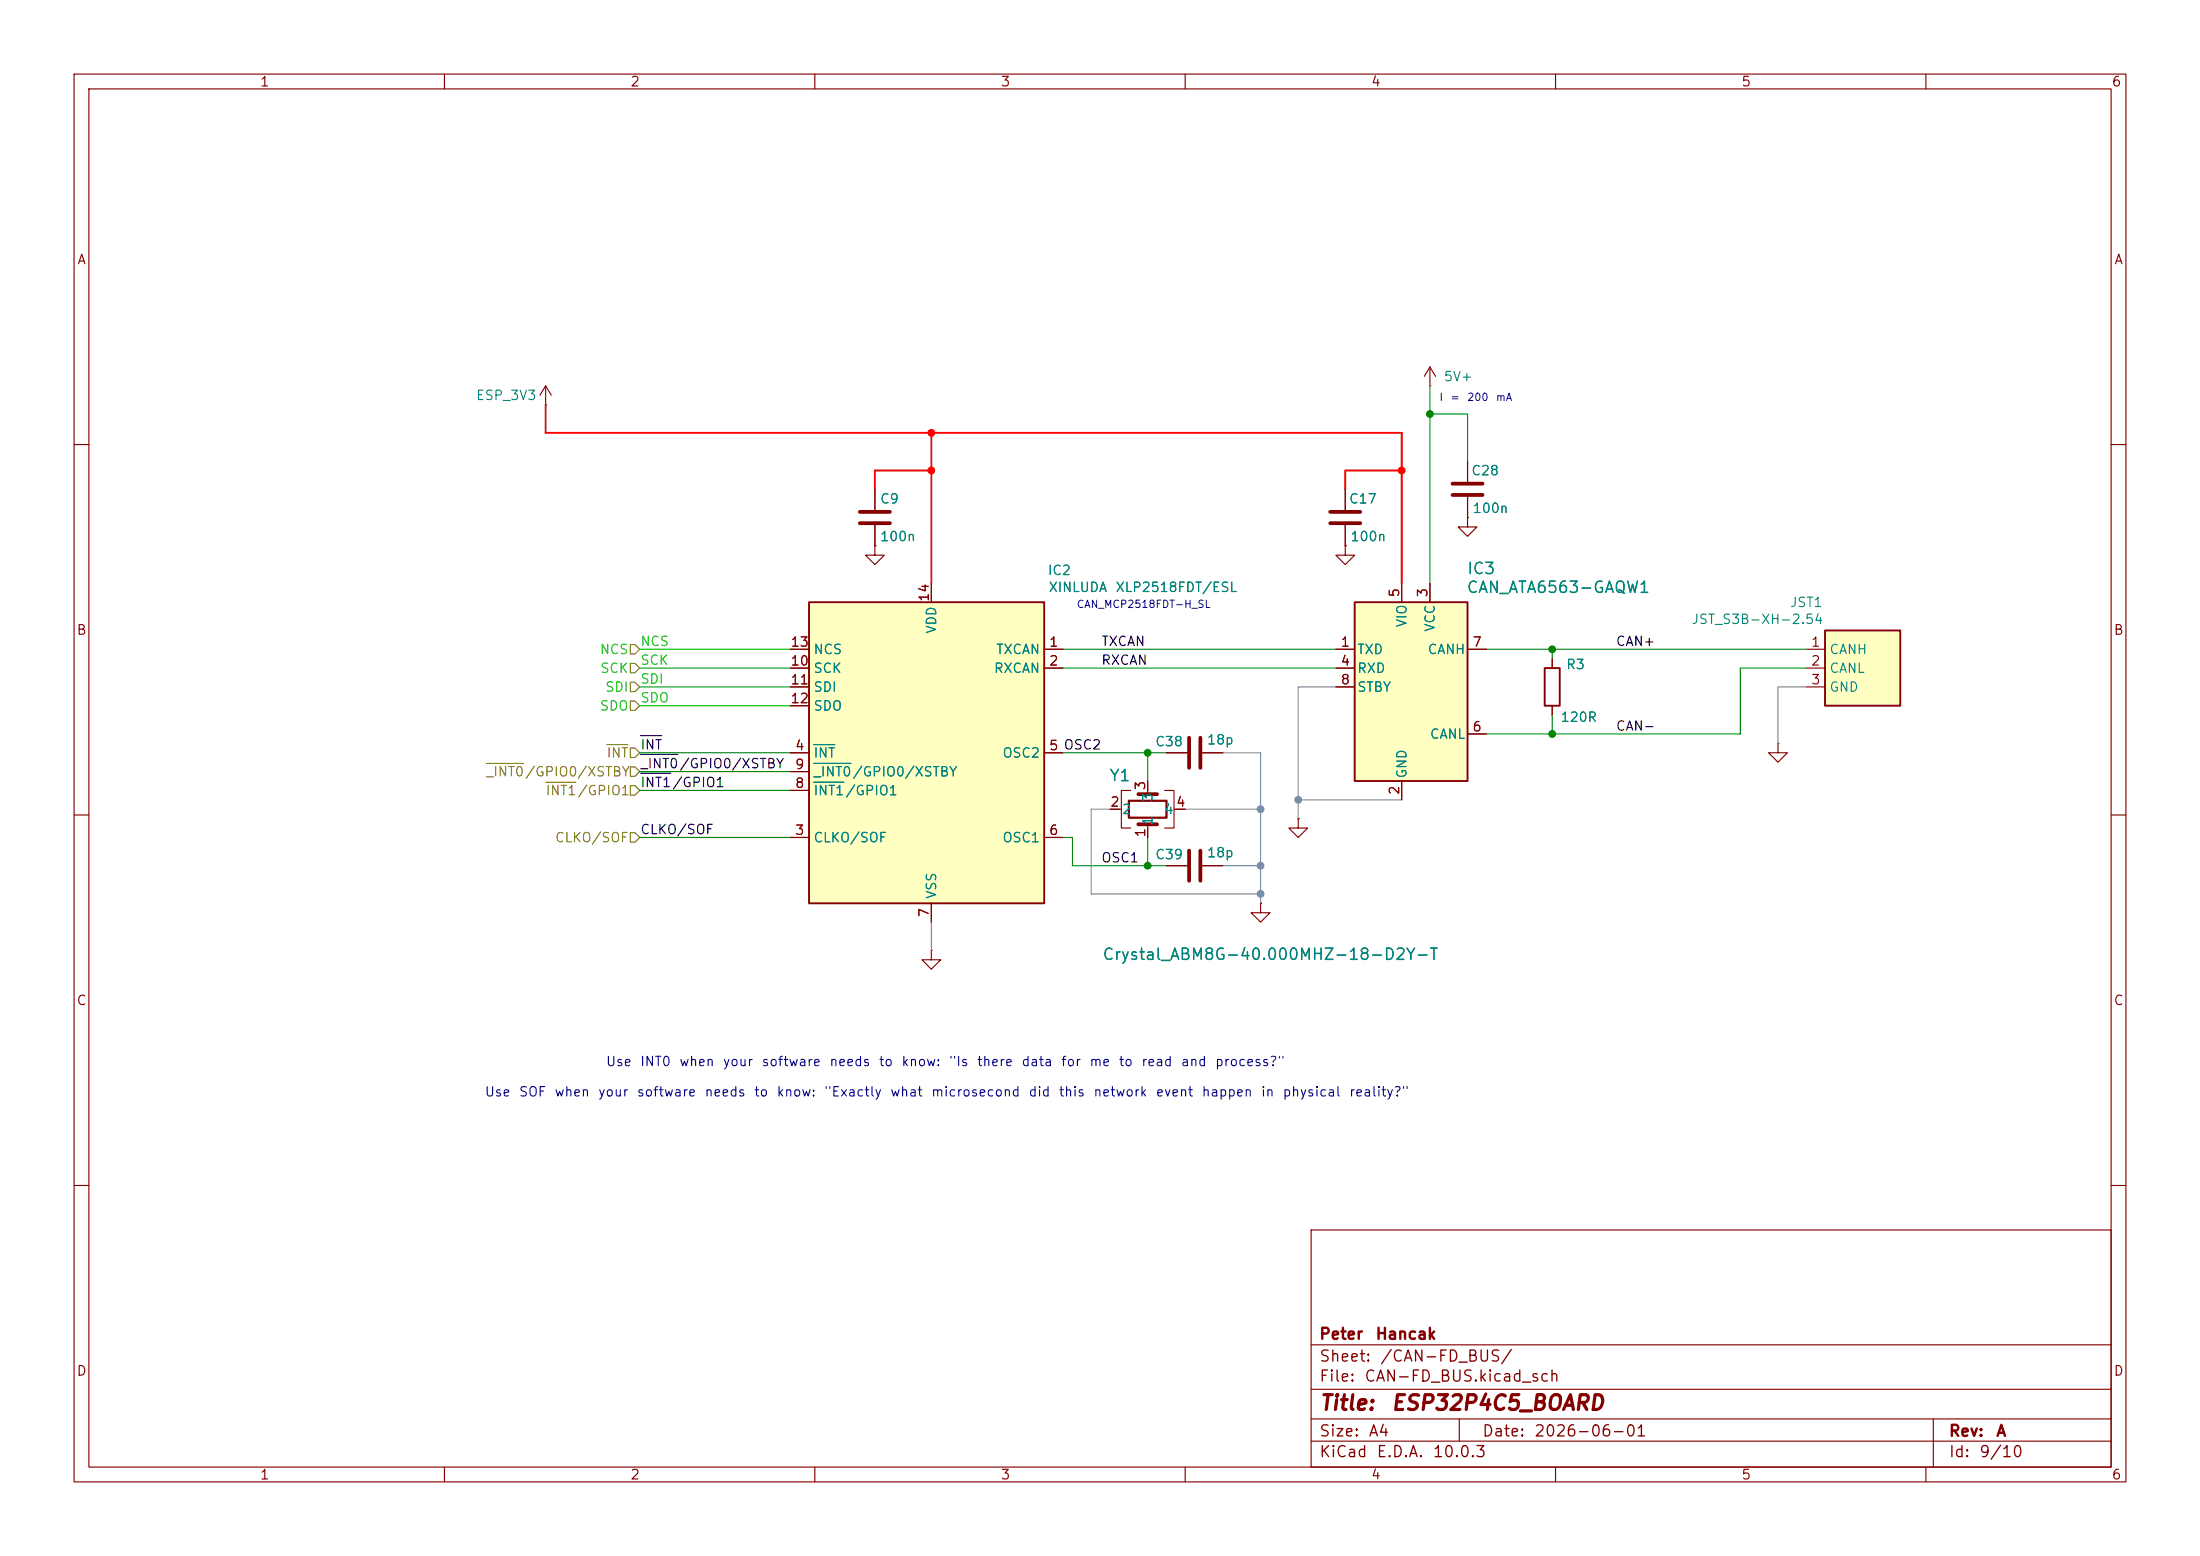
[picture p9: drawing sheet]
(kicad_sch
 (version 20260306)
 (generator "eeschema")
 (generator_version "10.0")
 (paper "A4")
 (title_block
  (title "ESP32P4C5_BOARD")
  (date "2026-06-01")
  (rev "A")
  (company "Peter Hancak"))
 (lib_symbols
  (symbol "Device:C"
   (pin_numbers (hide yes))
   (pin_names
    (offset 0.254)) (exclude_from_sim no) (in_bom yes) (on_board yes)
   (in_pos_files yes)
   (duplicate_pin_numbers_are_jumpers no)
   (property "Reference" "C" (at 0.635 2.54 0) (show_name no) (do_not_autoplace no) (effects (font (size 1.27 1.27)) (justify left)))
   (property "Value" "C" (at 0.635 -2.54 0) (show_name no) (do_not_autoplace no) (effects (font (size 1.27 1.27)) (justify left)))
   (property "Footprint" "" (at 0.9652 -3.81 0) (show_name no) (do_not_autoplace no) (hide yes) (effects (font (size 1.27 1.27))))
   (property "Datasheet" "" (at 0 0 0) (show_name no) (do_not_autoplace no) (hide yes) (effects (font (size 1.27 1.27))))
   (property "Description" "Unpolarized capacitor" (at 0 0 0) (show_name no) (do_not_autoplace no) (hide yes) (effects (font (size 1.27 1.27))))
   (symbol "C_0_1"
    (polyline (pts (xy -2.032 0.762) (xy 2.032 0.762)) (stroke (width 0.508) (type default)) (fill (type none)))
    (polyline (pts (xy -2.032 -0.762) (xy 2.032 -0.762)) (stroke (width 0.508) (type default)) (fill (type none))))
   (symbol "C_1_1"
    (pin passive line (at 0 3.81 270) (length 2.794) (name "" (effects (font (size 1.27 1.27)))) (number "1" (effects (font (size 1.27 1.27)))))
    (pin passive line (at 0 -3.81 90) (length 2.794) (name "" (effects (font (size 1.27 1.27)))) (number "2" (effects (font (size 1.27 1.27))))))
   (embedded_fonts no))
  (symbol "Device:R"
   (pin_numbers (hide yes))
   (pin_names
    (offset 0)) (exclude_from_sim no) (in_bom yes) (on_board yes)
   (in_pos_files yes)
   (duplicate_pin_numbers_are_jumpers no)
   (property "Reference" "R" (at 2.032 0 90) (show_name no) (do_not_autoplace no) (effects (font (size 1.27 1.27))))
   (property "Value" "R" (at 0 0 90) (show_name no) (do_not_autoplace no) (effects (font (size 1.27 1.27))))
   (property "Footprint" "" (at -1.778 0 90) (show_name no) (do_not_autoplace no) (hide yes) (effects (font (size 1.27 1.27))))
   (property "Datasheet" "" (at 0 0 0) (show_name no) (do_not_autoplace no) (hide yes) (effects (font (size 1.27 1.27))))
   (property "Description" "Resistor" (at 0 0 0) (show_name no) (do_not_autoplace no) (hide yes) (effects (font (size 1.27 1.27))))
   (symbol "R_0_1"
    (rectangle (start -1.016 -2.54) (end 1.016 2.54) (stroke (width 0.254) (type default)) (fill (type none))))
   (symbol "R_1_1"
    (pin passive line (at 0 3.81 270) (length 1.27) (name "" (effects (font (size 1.27 1.27)))) (number "1" (effects (font (size 1.27 1.27)))))
    (pin passive line (at 0 -3.81 90) (length 1.27) (name "" (effects (font (size 1.27 1.27)))) (number "2" (effects (font (size 1.27 1.27))))))
   (embedded_fonts no))
  (symbol "Personal_Projects:CAN_ATA6563-GAQW1"
   (pin_names
    (offset 0.254)) (exclude_from_sim no) (in_bom yes) (on_board yes)
   (in_pos_files yes)
   (duplicate_pin_numbers_are_jumpers no)
   (property "Reference" "IC" (at 19.304 10.16 0) (show_name no) (do_not_autoplace no) (effects (font (size 1.524 1.524))))
   (property "Value" "CAN_ATA6563-GAQW1" (at 30.48 7.62 0) (show_name no) (do_not_autoplace no) (effects (font (size 1.524 1.524))))
   (property "Footprint" "Personal_Project:CAN_ATA6563_GAQW1" (at 0 -24.13 0) (show_name no) (do_not_autoplace no) (hide yes) (effects (font (size 1.27 1.27)
    (italic yes))))
   (property "Datasheet" "ATA6563-GAQW1" (at 0 -22.86 0) (show_name no) (do_not_autoplace no) (hide yes) (effects (font (size 1.27 1.27)
    (italic yes))))
   (property "Description" "" (at 0 -22.86 0) (show_name no) (do_not_autoplace no) (hide yes) (effects (font (size 1.27 1.27))))
   (symbol "CAN_ATA6563-GAQW1_0_1"
    (pin input line (at 0 0 0) (length 2.54) (name "TXD" (effects (font (size 1.27 1.27)))) (number "1" (effects (font (size 1.27 1.27)))))
    (pin power_out line (at 8.89 -20.32 90) (length 2.54) (name "GND" (effects (font (size 1.27 1.27)))) (number "2" (effects (font (size 1.27 1.27)))))
    (pin power_in line (at 12.7 8.89 270) (length 2.54) (name "VCC" (effects (font (size 1.27 1.27)))) (number "3" (effects (font (size 1.27 1.27)))))
    (pin output line (at 0 -2.54 0) (length 2.54) (name "RXD" (effects (font (size 1.27 1.27)))) (number "4" (effects (font (size 1.27 1.27)))))
    (pin power_in line (at 8.89 8.89 270) (length 2.54) (name "VIO" (effects (font (size 1.27 1.27)))) (number "5" (effects (font (size 1.27 1.27)))))
    (pin bidirectional line (at 20.32 -11.43 180) (length 2.54) (name "CANL" (effects (font (size 1.27 1.27)))) (number "6" (effects (font (size 1.27 1.27)))))
    (pin bidirectional line (at 20.32 0 180) (length 2.54) (name "CANH" (effects (font (size 1.27 1.27)))) (number "7" (effects (font (size 1.27 1.27)))))
    (pin input line (at 0 -5.08 0) (length 2.54) (name "STBY" (effects (font (size 1.27 1.27)))) (number "8" (effects (font (size 1.27 1.27))))))
   (symbol "CAN_ATA6563-GAQW1_1_1"
    (rectangle (start 2.54 6.35) (end 17.78 -17.78) (stroke (width 0.254) (type default)) (fill (type background))))
   (embedded_fonts no))
  (symbol "Personal_Projects:CAN_MCP2518FDT-H_SL" (exclude_from_sim no) (in_bom yes) (on_board yes)
   (in_pos_files yes)
   (duplicate_pin_numbers_are_jumpers no)
   (property "Reference" "IC" (at 34.798 10.922 0) (show_name no) (do_not_autoplace no) (effects (font (size 1.27 1.27)) (justify left top)))
   (property "Value" "CAN_MCP2518FDT-H_SL" (at 34.798 8.636 0) (show_name no) (do_not_autoplace no) (effects (font (size 1.27 1.27)) (justify left top)))
   (property "Footprint" "Personal_Project:CAN_MCP2518FDT-H_SL" (at 46.99 -94.92 0) (show_name no) (do_not_autoplace no) (effects (font (size 1.27 1.27)) (justify left top)))
   (property "Datasheet" "https://datasheet.datasheetarchive.com/originals/distributors/Datasheets_SAMA/744760637e861ab0ee43f380fa65a694.pdf" (at 46.99 -194.92 0) (show_name no) (do_not_autoplace no) (hide yes) (effects (font (size 1.27 1.27)) (justify left top)))
   (property "Description" "CAN Interface IC Stand-alone Low Power CAN FD Controller w/SPI Interface Grade0" (at 0 -49.784 0) (show_name no) (do_not_autoplace no) (hide yes) (effects (font (size 1.27 1.27))))
   (property "Height" "1.75" (at 46.99 -394.92 0) (show_name no) (do_not_autoplace no) (hide yes) (effects (font (size 1.27 1.27)) (justify left top)))
   (property "Mouser Part Number" "579-MCP2518FDT-H/SL" (at 46.99 -494.92 0) (show_name no) (do_not_autoplace no) (hide yes) (effects (font (size 1.27 1.27)) (justify left top)))
   (property "Mouser Price/Stock" "https://www.mouser.co.uk/ProductDetail/Microchip-Technology/MCP2518FDT-H-SL?qs=T3oQrply3y91PFfynJbKYg%3D%3D" (at 46.99 -594.92 0) (show_name no) (do_not_autoplace no) (hide yes) (effects (font (size 1.27 1.27)) (justify left top)))
   (property "Manufacturer_Name" "Microchip" (at 46.99 -694.92 0) (show_name no) (do_not_autoplace no) (hide yes) (effects (font (size 1.27 1.27)) (justify left top)))
   (property "Manufacturer_Part_Number" "MCP2518FDT-H/SL" (at 46.99 -794.92 0) (show_name no) (do_not_autoplace no) (hide yes) (effects (font (size 1.27 1.27)) (justify left top)))
   (symbol "CAN_MCP2518FDT-H_SL_1_1"
    (rectangle (start 2.54 6.35) (end 34.29 -34.29) (stroke (width 0.254) (type default)) (fill (type background)))
    (pin passive line (at 36.83 0 180) (length 2.54) (name "TXCAN" (effects (font (size 1.27 1.27)))) (number "1" (effects (font (size 1.27 1.27)))))
    (pin passive line (at 36.83 -2.54 180) (length 2.54) (name "RXCAN" (effects (font (size 1.27 1.27)))) (number "2" (effects (font (size 1.27 1.27)))))
    (pin passive line (at 0 -25.4 0) (length 2.54) (name "CLKO/SOF" (effects (font (size 1.27 1.27)))) (number "3" (effects (font (size 1.27 1.27)))))
    (pin passive line (at 0 -13.97 0) (length 2.54) (name "~{INT}" (effects (font (size 1.27 1.27)))) (number "4" (effects (font (size 1.27 1.27)))))
    (pin passive line (at 36.83 -13.97 180) (length 2.54) (name "OSC2" (effects (font (size 1.27 1.27)))) (number "5" (effects (font (size 1.27 1.27)))))
    (pin passive line (at 36.83 -25.4 180) (length 2.54) (name "OSC1" (effects (font (size 1.27 1.27)))) (number "6" (effects (font (size 1.27 1.27)))))
    (pin passive line (at 19.05 -36.83 90) (length 2.54) (name "VSS" (effects (font (size 1.27 1.27)))) (number "7" (effects (font (size 1.27 1.27)))))
    (pin passive line (at 0 -19.05 0) (length 2.54) (name "~{INT1}/GPIO1" (effects (font (size 1.27 1.27)))) (number "8" (effects (font (size 1.27 1.27)))))
    (pin passive line (at 0 -16.51 0) (length 2.54) (name "~{_INT0}/GPIO0/XSTBY" (effects (font (size 1.27 1.27)))) (number "9" (effects (font (size 1.27 1.27)))))
    (pin passive line (at 0 -2.54 0) (length 2.54) (name "SCK" (effects (font (size 1.27 1.27)))) (number "10" (effects (font (size 1.27 1.27)))))
    (pin passive line (at 0 -5.08 0) (length 2.54) (name "SDI" (effects (font (size 1.27 1.27)))) (number "11" (effects (font (size 1.27 1.27)))))
    (pin passive line (at 0 -7.62 0) (length 2.54) (name "SDO" (effects (font (size 1.27 1.27)))) (number "12" (effects (font (size 1.27 1.27)))))
    (pin passive line (at 0 0 0) (length 2.54) (name "NCS" (effects (font (size 1.27 1.27)))) (number "13" (effects (font (size 1.27 1.27)))))
    (pin passive line (at 19.05 8.89 270) (length 2.54) (name "VDD" (effects (font (size 1.27 1.27)))) (number "14" (effects (font (size 1.27 1.27))))))
   (embedded_fonts no))
  (symbol "Personal_Projects:Crystal_ABM10W-40.0000MHZ-8-B1U-T3"
   (pin_names
    (offset 0.254)) (exclude_from_sim no) (in_bom yes) (on_board yes)
   (in_pos_files yes)
   (duplicate_pin_numbers_are_jumpers no)
   (property "Reference" "Y" (at 7.62 10.16 0) (show_name no) (do_not_autoplace no) (effects (font (size 1.524 1.524))))
   (property "Value" "Crystal_ABM10W-40.0000MHZ-8-B1U-T3" (at 7.62 -15.24 0) (show_name no) (do_not_autoplace no) (effects (font (size 1.524 1.524))))
   (property "Footprint" "Personal_Project:CRYSTAL4_ABM10W-40.0000MHZ-8-B1U-T3_ABR" (at 0 0 0) (show_name no) (do_not_autoplace no) (hide yes) (effects (font (size 1.27 1.27)
    (italic yes))))
   (property "Datasheet" "ABM10W-40.0000MHZ-8-B1U-T3" (at 0 0 0) (show_name no) (do_not_autoplace no) (hide yes) (effects (font (size 1.27 1.27)
    (italic yes))))
   (property "Description" "" (at 0 0 0) (show_name no) (do_not_autoplace no) (hide yes) (effects (font (size 1.27 1.27))))
   (symbol "Crystal_ABM10W-40.0000MHZ-8-B1U-T3_0_1"
    (polyline (pts (xy 0 2.286) (xy 0 3.556) (xy 5.08 3.556) (xy 5.08 2.286)) (stroke (width 0) (type default)) (fill (type none)))
    (polyline (pts (xy 0 0) (xy 0.508 0)) (stroke (width 0) (type default)) (fill (type none)))
    (polyline (pts (xy 0 -2.286) (xy 0 -3.556) (xy 5.08 -3.556) (xy 5.08 -2.286)) (stroke (width 0) (type default)) (fill (type none)))
    (polyline (pts (xy 0.508 -1.27) (xy 0.508 1.27)) (stroke (width 0.508) (type default)) (fill (type none)))
    (rectangle (start 1.397 2.54) (end 3.683 -2.54) (stroke (width 0.3048) (type default)) (fill (type none)))
    (polyline (pts (xy 2.54 3.556) (xy 2.54 3.81)) (stroke (width 0) (type default)) (fill (type none)))
    (polyline (pts (xy 2.54 -3.81) (xy 2.54 -3.556)) (stroke (width 0) (type default)) (fill (type none)))
    (polyline (pts (xy 4.572 0) (xy 5.08 0)) (stroke (width 0) (type default)) (fill (type none)))
    (polyline (pts (xy 4.572 -1.27) (xy 4.572 1.27)) (stroke (width 0.508) (type default)) (fill (type none))))
   (symbol "Crystal_ABM10W-40.0000MHZ-8-B1U-T3_1_1"
    (pin passive line (at -1.27 0 0) (length 1.27) (name "1" (effects (font (size 1.27 1.27)))) (number "1" (effects (font (size 1.27 1.27)))))
    (pin passive line (at 2.54 5.08 270) (length 1.27) (name "2" (effects (font (size 1.27 1.27)))) (number "2" (effects (font (size 1.27 1.27)))))
    (pin passive line (at 6.35 0 180) (length 1.27) (name "3" (effects (font (size 1.27 1.27)))) (number "3" (effects (font (size 1.27 1.27)))))
    (pin passive line (at 2.54 -5.08 90) (length 1.27) (name "4" (effects (font (size 1.27 1.27)))) (number "4" (effects (font (size 1.27 1.27))))))
   (embedded_fonts no))
  (symbol "Personal_Projects:JST_S3B-XH-A-1_LF_SN" (exclude_from_sim no) (in_bom yes) (on_board yes)
   (in_pos_files yes)
   (duplicate_pin_numbers_are_jumpers no)
   (property "Reference" "JST1" (at 0 6.35 0) (show_name no) (do_not_autoplace no) (effects (font (size 1.27 1.27))))
   (property "Value" "JST_S3B-XH-2.54" (at -6.604 4.064 0) (show_name no) (do_not_autoplace no) (effects (font (size 1.27 1.27))))
   (property "Footprint" "Personal_Project:JST_S3B-XH-SHDRRA3W64P0X250_1X3_990X1150X610P" (at 16.51 -94.92 0) (show_name no) (do_not_autoplace no) (hide yes) (effects (font (size 1.27 1.27)) (justify left top)))
   (property "Datasheet" "http://www.jst-mfg.com/product/pdf/eng/eXH.pdf?5de523f84a15d" (at 16.51 -194.92 0) (show_name no) (do_not_autoplace no) (hide yes) (effects (font (size 1.27 1.27)) (justify left top)))
   (property "Description" "Wire To Board / Wire To Wire Connector Through Hole,P=2.5mm RoHS" (at 0 -16.51 0) (show_name no) (do_not_autoplace no) (hide yes) (effects (font (size 1.27 1.27))))
   (property "Height" "6.1" (at 16.51 -394.92 0) (show_name no) (do_not_autoplace no) (hide yes) (effects (font (size 1.27 1.27)) (justify left top)))
   (property "Mouser Part Number" "306-S3BXHA1LFSN" (at 16.51 -494.92 0) (show_name no) (do_not_autoplace no) (hide yes) (effects (font (size 1.27 1.27)) (justify left top)))
   (property "Mouser Price/Stock" "https://www.mouser.co.uk/ProductDetail/JST-Commercial/S3B-XH-A-1LFSN?qs=QpmGXVUTftECC8e9QmmPaQ%3D%3D" (at 16.51 -594.92 0) (show_name no) (do_not_autoplace no) (hide yes) (effects (font (size 1.27 1.27)) (justify left top)))
   (property "Manufacturer_Name" "JST (JAPAN SOLDERLESS TERMINALS)" (at 16.51 -694.92 0) (show_name no) (do_not_autoplace no) (hide yes) (effects (font (size 1.27 1.27)) (justify left top)))
   (property "Manufacturer_Part_Number" "S3B-XH-A-1(LF)(SN)" (at 16.51 -794.92 0) (show_name no) (do_not_autoplace no) (hide yes) (effects (font (size 1.27 1.27)) (justify left top)))
   (symbol "JST_S3B-XH-A-1_LF_SN_1_1"
    (rectangle (start 2.54 2.54) (end 12.7 -7.62) (stroke (width 0.254) (type default)) (fill (type background)))
    (pin passive line (at 0 0 0) (length 2.54) (name "CANH" (effects (font (size 1.27 1.27)))) (number "1" (effects (font (size 1.27 1.27)))))
    (pin passive line (at 0 -2.54 0) (length 2.54) (name "CANL" (effects (font (size 1.27 1.27)))) (number "2" (effects (font (size 1.27 1.27)))))
    (pin passive line (at 0 -5.08 0) (length 2.54) (name "GND" (effects (font (size 1.27 1.27)))) (number "3" (effects (font (size 1.27 1.27))))))
   (embedded_fonts no))
  (symbol "power:+3.3V"
   (power global)
   (pin_numbers (hide yes))
   (pin_names
    (offset 0) (hide yes)) (exclude_from_sim no) (in_bom yes) (on_board yes)
   (in_pos_files yes)
   (duplicate_pin_numbers_are_jumpers no)
   (property "Reference" "#PWR" (at 0 -3.81 0) (show_name no) (do_not_autoplace no) (hide yes) (effects (font (size 1.27 1.27))))
   (property "Value" "+3.3V" (at 0 3.556 0) (show_name no) (do_not_autoplace no) (effects (font (size 1.27 1.27))))
   (property "Footprint" "" (at 0 0 0) (show_name no) (do_not_autoplace no) (hide yes) (effects (font (size 1.27 1.27))))
   (property "Datasheet" "" (at 0 0 0) (show_name no) (do_not_autoplace no) (hide yes) (effects (font (size 1.27 1.27))))
   (property "Description" "Power symbol creates a global label with name \"+3.3V\"" (at 0 0 0) (show_name no) (do_not_autoplace no) (hide yes) (effects (font (size 1.27 1.27))))
   (symbol "+3.3V_0_1"
    (polyline (pts (xy -0.762 1.27) (xy 0 2.54)) (stroke (width 0) (type default)) (fill (type none)))
    (polyline (pts (xy 0 2.54) (xy 0.762 1.27)) (stroke (width 0) (type default)) (fill (type none)))
    (polyline (pts (xy 0 0) (xy 0 2.54)) (stroke (width 0) (type default)) (fill (type none))))
   (symbol "+3.3V_1_1"
    (pin power_in line (at 0 0 90) (length 0) (name "" (effects (font (size 1.27 1.27)))) (number "1" (effects (font (size 1.27 1.27))))))
   (embedded_fonts no))
  (symbol "power:GND"
   (power global)
   (pin_numbers (hide yes))
   (pin_names
    (offset 0) (hide yes)) (exclude_from_sim no) (in_bom yes) (on_board yes)
   (in_pos_files yes)
   (duplicate_pin_numbers_are_jumpers no)
   (property "Reference" "#PWR" (at 0 -6.35 0) (show_name no) (do_not_autoplace no) (hide yes) (effects (font (size 1.27 1.27))))
   (property "Value" "GND" (at 0 -3.81 0) (show_name no) (do_not_autoplace no) (effects (font (size 1.27 1.27))))
   (property "Footprint" "" (at 0 0 0) (show_name no) (do_not_autoplace no) (hide yes) (effects (font (size 1.27 1.27))))
   (property "Datasheet" "" (at 0 0 0) (show_name no) (do_not_autoplace no) (hide yes) (effects (font (size 1.27 1.27))))
   (property "Description" "Power symbol creates a global label with name \"GND\" , ground" (at 0 0 0) (show_name no) (do_not_autoplace no) (hide yes) (effects (font (size 1.27 1.27))))
   (symbol "GND_0_1"
    (polyline (pts (xy 0 0) (xy 0 -1.27) (xy 1.27 -1.27) (xy 0 -2.54) (xy -1.27 -1.27) (xy 0 -1.27)) (stroke (width 0) (type default)) (fill (type none))))
   (symbol "GND_1_1"
    (pin power_in line (at 0 0 270) (length 0) (name "" (effects (font (size 1.27 1.27)))) (number "1" (effects (font (size 1.27 1.27))))))
   (embedded_fonts no)))
 (text "I = 200 mA"
  (exclude_from_sim no)
  (at 198.882 53.848 0)
  (effects (font (size 1 1))))
 (text "Use INT0 when your software needs to know: \"Is there data for me to read and process?\"\n\nUse SOF when your software needs to know: \"Exactly what microsecond did this network event happen in physical reality?\""
  (exclude_from_sim no)
  (at 125.984 145.542 0)
  (effects (font (size 1.27 1.27))))
 (text "CAN_MCP2518FDT-H_SL\n"
  (exclude_from_sim no)
  (at 154.432 81.788 0)
  (effects (font (size 1 1))))
 (junction
  (at 175.26 107.95)
  (diameter 0)
  (color 0 0 0 0))
 (junction
  (at 193.04 55.88)
  (diameter 0)
  (color 0 0 0 0))
 (junction
  (at 170.18 120.65)
  (diameter 0)
  (color 0 0 0 0))
 (junction
  (at 125.73 63.5)
  (diameter 0)
  (color 0 0 0 0))
 (junction
  (at 189.23 63.5)
  (diameter 0)
  (color 0 0 0 0))
 (junction
  (at 125.73 58.42)
  (diameter 0)
  (color 0 0 0 0))
 (junction
  (at 170.18 109.22)
  (diameter 0)
  (color 0 0 0 0))
 (junction
  (at 209.55 87.63)
  (diameter 0)
  (color 0 0 0 0))
 (junction
  (at 154.94 116.84)
  (diameter 0)
  (color 0 0 0 0))
 (junction
  (at 170.18 116.84)
  (diameter 0)
  (color 0 0 0 0))
 (junction
  (at 154.94 101.6)
  (diameter 0)
  (color 0 0 0 0))
 (junction
  (at 209.55 99.06)
  (diameter 0)
  (color 0 0 0 0))
 (wire
  (pts (xy 73.66 58.42) (xy 125.73 58.42))
  (stroke (width 0) (type default)))
 (wire
  (pts (xy 198.12 55.88) (xy 198.12 62.23))
  (stroke (width 0) (type default)))
 (wire
  (pts (xy 170.18 121.92) (xy 170.18 120.65))
  (stroke (width 0) (type default)))
 (wire
  (pts (xy 181.61 66.04) (xy 181.61 63.5))
  (stroke (width 0) (type default)))
 (wire
  (pts (xy 125.73 63.5) (xy 125.73 78.74))
  (stroke (width 0) (type default)))
 (wire
  (pts (xy 86.36 90.17) (xy 106.68 90.17))
  (stroke (width 0) (type default)))
 (wire
  (pts (xy 154.94 101.6) (xy 157.48 101.6))
  (stroke (width 0) (type default)))
 (wire
  (pts (xy 243.84 90.17) (xy 234.95 90.17))
  (stroke (width 0) (type default)))
 (wire
  (pts (xy 170.18 109.22) (xy 170.18 116.84))
  (stroke (width 0) (type default)))
 (wire
  (pts (xy 160.02 109.22) (xy 170.18 109.22))
  (stroke (width 0) (type default)))
 (wire
  (pts (xy 209.55 99.06) (xy 234.95 99.06))
  (stroke (width 0) (type default)))
 (wire
  (pts (xy 144.78 116.84) (xy 144.78 113.03))
  (stroke (width 0) (type default)))
 (wire
  (pts (xy 209.55 99.06) (xy 200.66 99.06))
  (stroke (width 0) (type default)))
 (wire
  (pts (xy 86.36 92.71) (xy 106.68 92.71))
  (stroke (width 0) (type default)))
 (wire
  (pts (xy 181.61 63.5) (xy 189.23 63.5))
  (stroke (width 0) (type default)))
 (wire
  (pts (xy 144.78 116.84) (xy 154.94 116.84))
  (stroke (width 0) (type default)))
 (wire
  (pts (xy 198.12 55.88) (xy 193.04 55.88))
  (stroke (width 0) (type default)))
 (wire
  (pts (xy 73.66 54.61) (xy 73.66 58.42))
  (stroke (width 0) (type default)))
 (wire
  (pts (xy 144.78 113.03) (xy 143.51 113.03))
  (stroke (width 0) (type default)))
 (wire
  (pts (xy 125.73 58.42) (xy 125.73 63.5))
  (stroke (width 0) (type default)))
 (wire
  (pts (xy 154.94 116.84) (xy 157.48 116.84))
  (stroke (width 0) (type default)))
 (wire
  (pts (xy 118.11 63.5) (xy 125.73 63.5))
  (stroke (width 0) (type default)))
 (wire
  (pts (xy 180.34 92.71) (xy 175.26 92.71))
  (stroke (width 0) (type default)))
 (wire
  (pts (xy 147.32 109.22) (xy 147.32 120.65))
  (stroke (width 0) (type default)))
 (wire
  (pts (xy 209.55 96.52) (xy 209.55 99.06))
  (stroke (width 0) (type default)))
 (wire
  (pts (xy 193.04 55.88) (xy 193.04 52.07))
  (stroke (width 0) (type default)))
 (wire
  (pts (xy 189.23 58.42) (xy 125.73 58.42))
  (stroke (width 0) (type default)))
 (wire
  (pts (xy 175.26 107.95) (xy 175.26 110.49))
  (stroke (width 0) (type default)))
 (wire
  (pts (xy 86.36 95.25) (xy 106.68 95.25))
  (stroke (width 0) (type default)))
 (wire
  (pts (xy 147.32 109.22) (xy 149.86 109.22))
  (stroke (width 0) (type default)))
 (wire
  (pts (xy 165.1 116.84) (xy 170.18 116.84))
  (stroke (width 0) (type default)))
 (wire
  (pts (xy 189.23 107.95) (xy 175.26 107.95))
  (stroke (width 0) (type default)))
 (wire
  (pts (xy 143.51 87.63) (xy 180.34 87.63))
  (stroke (width 0) (type default)))
 (wire
  (pts (xy 165.1 101.6) (xy 170.18 101.6))
  (stroke (width 0) (type default)))
 (wire
  (pts (xy 154.94 101.6) (xy 154.94 105.41))
  (stroke (width 0) (type default)))
 (wire
  (pts (xy 240.03 92.71) (xy 240.03 100.33))
  (stroke (width 0) (type default)))
 (wire
  (pts (xy 143.51 101.6) (xy 154.94 101.6))
  (stroke (width 0) (type default)))
 (wire
  (pts (xy 154.94 113.03) (xy 154.94 116.84))
  (stroke (width 0) (type default)))
 (wire
  (pts (xy 189.23 63.5) (xy 189.23 58.42))
  (stroke (width 0) (type default)))
 (wire
  (pts (xy 193.04 78.74) (xy 193.04 55.88))
  (stroke (width 0) (type default)))
 (wire
  (pts (xy 86.36 106.68) (xy 106.68 106.68))
  (stroke (width 0) (type default)))
 (wire
  (pts (xy 86.36 87.63) (xy 106.68 87.63))
  (stroke (width 0) (type default)))
 (wire
  (pts (xy 189.23 78.74) (xy 189.23 63.5))
  (stroke (width 0) (type default)))
 (wire
  (pts (xy 143.51 90.17) (xy 180.34 90.17))
  (stroke (width 0) (type default)))
 (wire
  (pts (xy 209.55 87.63) (xy 200.66 87.63))
  (stroke (width 0) (type default)))
 (wire
  (pts (xy 209.55 87.63) (xy 209.55 88.9))
  (stroke (width 0) (type default)))
 (wire
  (pts (xy 170.18 116.84) (xy 170.18 120.65))
  (stroke (width 0) (type default)))
 (wire
  (pts (xy 118.11 66.04) (xy 118.11 63.5))
  (stroke (width 0) (type default)))
 (wire
  (pts (xy 243.84 92.71) (xy 240.03 92.71))
  (stroke (width 0) (type default)))
 (wire
  (pts (xy 86.36 101.6) (xy 106.68 101.6))
  (stroke (width 0) (type default)))
 (wire
  (pts (xy 125.73 124.46) (xy 125.73 128.27))
  (stroke (width 0) (type default)))
 (wire
  (pts (xy 209.55 87.63) (xy 243.84 87.63))
  (stroke (width 0) (type default)))
 (wire
  (pts (xy 234.95 90.17) (xy 234.95 99.06))
  (stroke (width 0) (type default)))
 (wire
  (pts (xy 86.36 113.03) (xy 106.68 113.03))
  (stroke (width 0) (type default)))
 (wire
  (pts (xy 175.26 92.71) (xy 175.26 107.95))
  (stroke (width 0) (type default)))
 (wire
  (pts (xy 170.18 101.6) (xy 170.18 109.22))
  (stroke (width 0) (type default)))
 (wire
  (pts (xy 147.32 120.65) (xy 170.18 120.65))
  (stroke (width 0) (type default)))
 (wire
  (pts (xy 86.36 104.14) (xy 106.68 104.14))
  (stroke (width 0) (type default)))
 (label "~{INT1}/GPIO1"
  (at 86.36 106.68 0)
  (effects (font (size 1.27 1.27)) (justify left bottom)))
 (label "TXCAN"
  (at 148.59 87.63 0)
  (effects (font (size 1.27 1.27)) (justify left bottom)))
 (label "RXCAN"
  (at 148.59 90.17 0)
  (effects (font (size 1.27 1.27)) (justify left bottom)))
 (label "OSC1"
  (at 148.59 116.84 0)
  (effects (font (size 1.27 1.27)) (justify left bottom)))
 (label "~{INT}"
  (at 86.36 101.6 0)
  (effects (font (size 1.27 1.27)) (justify left bottom)))
 (label "SCK"
  (at 86.36 90.17 0)
  (effects (font (size 1.27 1.27)) (justify left bottom)))
 (label "NCS"
  (at 86.36 87.63 0)
  (effects (font (size 1.27 1.27)) (justify left bottom)))
 (label "CAN-"
  (at 223.52 99.06 180)
  (effects (font (size 1.27 1.27)) (justify right bottom)))
 (label "SDI"
  (at 86.36 92.71 0)
  (effects (font (size 1.27 1.27)) (justify left bottom)))
 (label "~{_INT0}/GPIO0/XSTBY"
  (at 86.36 104.14 0)
  (effects (font (size 1.27 1.27)) (justify left bottom)))
 (label "OSC2"
  (at 143.51 101.6 0)
  (effects (font (size 1.27 1.27)) (justify left bottom)))
 (label "CLKO/SOF"
  (at 86.36 113.03 0)
  (effects (font (size 1.27 1.27)) (justify left bottom)))
 (label "CAN+"
  (at 223.52 87.63 180)
  (effects (font (size 1.27 1.27)) (justify right bottom)))
 (label "SDO"
  (at 86.36 95.25 0)
  (effects (font (size 1.27 1.27)) (justify left bottom)))
 (hierarchical_label "SCK"
  (shape input)
  (at 86.36 90.17 180)
  (effects (font (size 1.27 1.27)) (justify right)))
 (hierarchical_label "NCS"
  (shape input)
  (at 86.36 87.63 180)
  (effects (font (size 1.27 1.27)) (justify right)))
 (hierarchical_label "~{INT}"
  (shape input)
  (at 86.36 101.6 180)
  (effects (font (size 1.27 1.27)) (justify right)))
 (hierarchical_label "CLKO{slash}SOF"
  (shape input)
  (at 86.36 113.03 180)
  (effects (font (size 1.27 1.27)) (justify right)))
 (hierarchical_label "~{_INT0}{slash}GPIO0{slash}XSTBY"
  (shape input)
  (at 86.36 104.14 180)
  (effects (font (size 1.27 1.27)) (justify right)))
 (hierarchical_label "~{INT1}{slash}GPIO1"
  (shape input)
  (at 86.36 106.68 180)
  (effects (font (size 1.27 1.27)) (justify right)))
 (hierarchical_label "SDI"
  (shape input)
  (at 86.36 92.71 180)
  (effects (font (size 1.27 1.27)) (justify right)))
 (hierarchical_label "SDO"
  (shape input)
  (at 86.36 95.25 180)
  (effects (font (size 1.27 1.27)) (justify right)))
 (symbol
  (lib_id "Device:C")
  (at 118.11 69.85 0)
  (mirror y)
  (unit 1)
  (body_style 1)
  (exclude_from_sim no)
  (in_bom yes)
  (on_board yes)
  (in_pos_files yes)
  (dnp no)
  (property "Reference" "C9" (at 121.412 67.31 0) (show_name no) (do_not_autoplace no) (effects (font (size 1.27 1.27)) (justify left)))
  (property "Value" "100n" (at 123.698 72.39 0) (show_name no) (do_not_autoplace no) (effects (font (size 1.27 1.27)) (justify left)))
  (property "Footprint" "Capacitor_SMD:C_0603_1608Metric" (at 117.1448 73.66 0) (hide yes) (show_name no) (do_not_autoplace no) (effects (font (size 1.27 1.27))))
  (property "Datasheet" "" (at 118.11 69.85 0) (hide yes) (show_name no) (do_not_autoplace no) (effects (font (size 1.27 1.27))))
  (property "Description" "Unpolarized capacitor" (at 118.11 69.85 0) (hide yes) (show_name no) (do_not_autoplace no) (effects (font (size 1.27 1.27))))
  (pin "2")
  (pin "1"))
 (symbol
  (lib_id "Personal_Projects:CAN_ATA6563-GAQW1")
  (at 180.34 87.63 0)
  (unit 1)
  (body_style 1)
  (exclude_from_sim no)
  (in_bom yes)
  (on_board yes)
  (in_pos_files yes)
  (dnp no)
  (property "Reference" "IC3" (at 199.898 76.708 0) (show_name no) (do_not_autoplace no) (effects (font (size 1.524 1.524))))
  (property "Value" "CAN_ATA6563-GAQW1" (at 210.312 79.248 0) (show_name no) (do_not_autoplace no) (effects (font (size 1.524 1.524))))
  (property "Footprint" "Personal_Project:CAN_ATA6563_GAQW1" (at 180.34 111.76 0) (hide yes) (show_name no) (do_not_autoplace no) (effects (font (size 1.27 1.27)
    (italic yes))))
  (property "Datasheet" "ATA6563-GAQW1" (at 180.34 111.76 0) (hide yes) (show_name no) (do_not_autoplace no) (effects (font (size 1.27 1.27)
    (italic yes))))
  (property "Description" "" (at 180.34 111.76 0) (hide yes) (show_name no) (do_not_autoplace no) (effects (font (size 1.27 1.27))))
  (pin "3")
  (pin "4")
  (pin "1")
  (pin "7")
  (pin "6")
  (pin "5")
  (pin "8")
  (pin "2"))
 (symbol
  (lib_id "Device:C")
  (at 161.29 116.84 90)
  (mirror x)
  (unit 1)
  (body_style 1)
  (exclude_from_sim no)
  (in_bom yes)
  (on_board yes)
  (in_pos_files yes)
  (dnp no)
  (property "Reference" "C39" (at 159.766 115.316 90) (show_name no) (do_not_autoplace no) (effects (font (size 1.27 1.27)) (justify left)))
  (property "Value" "18p" (at 166.624 115.062 90) (show_name no) (do_not_autoplace no) (effects (font (size 1.27 1.27)) (justify left)))
  (property "Footprint" "Capacitor_SMD:C_0603_1608Metric" (at 165.1 117.8052 0) (hide yes) (show_name no) (do_not_autoplace no) (effects (font (size 1.27 1.27))))
  (property "Datasheet" "" (at 161.29 116.84 0) (hide yes) (show_name no) (do_not_autoplace no) (effects (font (size 1.27 1.27))))
  (property "Description" "Unpolarized capacitor" (at 161.29 116.84 0) (hide yes) (show_name no) (do_not_autoplace no) (effects (font (size 1.27 1.27))))
  (pin "2")
  (pin "1"))
 (symbol
  (lib_id "power:GND")
  (at 175.26 110.49 0)
  (unit 1)
  (body_style 1)
  (exclude_from_sim no)
  (in_bom yes)
  (on_board yes)
  (in_pos_files yes)
  (dnp no)
  (property "Reference" "#PWR069" (at 175.26 116.84 0) (hide yes) (show_name no) (do_not_autoplace no) (effects (font (size 1.27 1.27))))
  (property "Value" "GND" (at 172.72 113.538 90) (hide yes) (show_name no) (do_not_autoplace no) (effects (font (size 1.27 1.27)) (justify left)))
  (property "Footprint" "" (at 175.26 110.49 0) (hide yes) (show_name no) (do_not_autoplace no) (effects (font (size 1.27 1.27))))
  (property "Datasheet" "" (at 175.26 110.49 0) (hide yes) (show_name no) (do_not_autoplace no) (effects (font (size 1.27 1.27))))
  (property "Description" "Power symbol creates a global label with name \"GND\" , ground" (at 175.26 110.49 0) (hide yes) (show_name no) (do_not_autoplace no) (effects (font (size 1.27 1.27))))
  (pin "1"))
 (symbol
  (lib_id "Device:C")
  (at 198.12 66.04 0)
  (mirror y)
  (unit 1)
  (body_style 1)
  (exclude_from_sim no)
  (in_bom yes)
  (on_board yes)
  (in_pos_files yes)
  (dnp no)
  (property "Reference" "C28" (at 202.438 63.5 0) (show_name no) (do_not_autoplace no) (effects (font (size 1.27 1.27)) (justify left)))
  (property "Value" "100n" (at 203.708 68.58 0) (show_name no) (do_not_autoplace no) (effects (font (size 1.27 1.27)) (justify left)))
  (property "Footprint" "Capacitor_SMD:C_0603_1608Metric" (at 197.1548 69.85 0) (hide yes) (show_name no) (do_not_autoplace no) (effects (font (size 1.27 1.27))))
  (property "Datasheet" "" (at 198.12 66.04 0) (hide yes) (show_name no) (do_not_autoplace no) (effects (font (size 1.27 1.27))))
  (property "Description" "Unpolarized capacitor" (at 198.12 66.04 0) (hide yes) (show_name no) (do_not_autoplace no) (effects (font (size 1.27 1.27))))
  (pin "2")
  (pin "1"))
 (symbol
  (lib_id "power:+3.3V")
  (at 193.04 52.07 0)
  (mirror y)
  (unit 1)
  (body_style 1)
  (exclude_from_sim no)
  (in_bom yes)
  (on_board yes)
  (in_pos_files yes)
  (dnp no)
  (property "Reference" "#PWR0100" (at 193.04 55.88 0) (hide yes) (show_name no) (do_not_autoplace no) (effects (font (size 1.27 1.27))))
  (property "Value" "5V+" (at 196.85 50.8 0) (show_name no) (do_not_autoplace no) (effects (font (size 1.27 1.27))))
  (property "Footprint" "" (at 193.04 52.07 0) (hide yes) (show_name no) (do_not_autoplace no) (effects (font (size 1.27 1.27))))
  (property "Datasheet" "" (at 193.04 52.07 0) (hide yes) (show_name no) (do_not_autoplace no) (effects (font (size 1.27 1.27))))
  (property "Description" "Power symbol creates a global label with name \"+3.3V\"" (at 193.04 52.07 0) (hide yes) (show_name no) (do_not_autoplace no) (effects (font (size 1.27 1.27))))
  (pin "1"))
 (symbol
  (lib_id "Personal_Projects:JST_S3B-XH-A-1_LF_SN")
  (at 243.84 87.63 0)
  (unit 1)
  (body_style 1)
  (exclude_from_sim no)
  (in_bom yes)
  (on_board yes)
  (in_pos_files yes)
  (dnp no)
  (property "Reference" "JST1" (at 243.84 81.28 0) (show_name no) (do_not_autoplace no) (effects (font (size 1.27 1.27))))
  (property "Value" "JST_S3B-XH-2.54" (at 237.236 83.566 0) (show_name no) (do_not_autoplace no) (effects (font (size 1.27 1.27))))
  (property "Footprint" "Personal_Project:JST_S3B-XH-SHDRRA3W64P0X250_1X3_990X1150X610P" (at 260.35 182.55 0) (hide yes) (show_name no) (do_not_autoplace no) (effects (font (size 1.27 1.27)) (justify left top)))
  (property "Datasheet" "http://www.jst-mfg.com/product/pdf/eng/eXH.pdf?5de523f84a15d" (at 260.35 282.55 0) (hide yes) (show_name no) (do_not_autoplace no) (effects (font (size 1.27 1.27)) (justify left top)))
  (property "Description" "Wire To Board / Wire To Wire Connector Through Hole,P=2.5mm RoHS" (at 243.84 104.14 0) (hide yes) (show_name no) (do_not_autoplace no) (effects (font (size 1.27 1.27))))
  (property "Height" "6.1" (at 260.35 482.55 0) (hide yes) (show_name no) (do_not_autoplace no) (effects (font (size 1.27 1.27)) (justify left top)))
  (property "Mouser Part Number" "306-S3BXHA1LFSN" (at 260.35 582.55 0) (hide yes) (show_name no) (do_not_autoplace no) (effects (font (size 1.27 1.27)) (justify left top)))
  (property "Mouser Price/Stock" "https://www.mouser.co.uk/ProductDetail/JST-Commercial/S3B-XH-A-1LFSN?qs=QpmGXVUTftECC8e9QmmPaQ%3D%3D" (at 260.35 682.55 0) (hide yes) (show_name no) (do_not_autoplace no) (effects (font (size 1.27 1.27)) (justify left top)))
  (property "Manufacturer_Name" "JST (JAPAN SOLDERLESS TERMINALS)" (at 260.35 782.55 0) (hide yes) (show_name no) (do_not_autoplace no) (effects (font (size 1.27 1.27)) (justify left top)))
  (property "Manufacturer_Part_Number" "S3B-XH-A-1(LF)(SN)" (at 260.35 882.55 0) (hide yes) (show_name no) (do_not_autoplace no) (effects (font (size 1.27 1.27)) (justify left top)))
  (pin "3")
  (pin "2")
  (pin "1"))
 (symbol
  (lib_id "power:GND")
  (at 118.11 73.66 0)
  (unit 1)
  (body_style 1)
  (exclude_from_sim no)
  (in_bom yes)
  (on_board yes)
  (in_pos_files yes)
  (dnp no)
  (fields_autoplaced yes)
  (property "Reference" "#PWR097" (at 118.11 80.01 0) (hide yes) (show_name no) (do_not_autoplace no) (effects (font (size 1.27 1.27))))
  (property "Value" "GND" (at 118.11 78.74 0) (hide yes) (show_name no) (do_not_autoplace no) (effects (font (size 1.27 1.27))))
  (property "Footprint" "" (at 118.11 73.66 0) (hide yes) (show_name no) (do_not_autoplace no) (effects (font (size 1.27 1.27))))
  (property "Datasheet" "" (at 118.11 73.66 0) (hide yes) (show_name no) (do_not_autoplace no) (effects (font (size 1.27 1.27))))
  (property "Description" "Power symbol creates a global label with name \"GND\" , ground" (at 118.11 73.66 0) (hide yes) (show_name no) (do_not_autoplace no) (effects (font (size 1.27 1.27))))
  (pin "1"))
 (symbol
  (lib_id "Device:C")
  (at 161.29 101.6 90)
  (mirror x)
  (unit 1)
  (body_style 1)
  (exclude_from_sim no)
  (in_bom yes)
  (on_board yes)
  (in_pos_files yes)
  (dnp no)
  (property "Reference" "C38" (at 159.766 100.076 90) (show_name no) (do_not_autoplace no) (effects (font (size 1.27 1.27)) (justify left)))
  (property "Value" "18p" (at 166.624 99.822 90) (show_name no) (do_not_autoplace no) (effects (font (size 1.27 1.27)) (justify left)))
  (property "Footprint" "Capacitor_SMD:C_0603_1608Metric" (at 165.1 102.5652 0) (hide yes) (show_name no) (do_not_autoplace no) (effects (font (size 1.27 1.27))))
  (property "Datasheet" "" (at 161.29 101.6 0) (hide yes) (show_name no) (do_not_autoplace no) (effects (font (size 1.27 1.27))))
  (property "Description" "Unpolarized capacitor" (at 161.29 101.6 0) (hide yes) (show_name no) (do_not_autoplace no) (effects (font (size 1.27 1.27))))
  (pin "2")
  (pin "1"))
 (symbol
  (lib_id "power:+3.3V")
  (at 73.66 54.61 0)
  (mirror y)
  (unit 1)
  (body_style 1)
  (exclude_from_sim no)
  (in_bom yes)
  (on_board yes)
  (in_pos_files yes)
  (dnp no)
  (property "Reference" "#PWR096" (at 73.66 58.42 0) (hide yes) (show_name no) (do_not_autoplace no) (effects (font (size 1.27 1.27))))
  (property "Value" "ESP_3V3" (at 68.326 53.34 0) (show_name no) (do_not_autoplace no) (effects (font (size 1.27 1.27))))
  (property "Footprint" "" (at 73.66 54.61 0) (hide yes) (show_name no) (do_not_autoplace no) (effects (font (size 1.27 1.27))))
  (property "Datasheet" "" (at 73.66 54.61 0) (hide yes) (show_name no) (do_not_autoplace no) (effects (font (size 1.27 1.27))))
  (property "Description" "Power symbol creates a global label with name \"+3.3V\"" (at 73.66 54.61 0) (hide yes) (show_name no) (do_not_autoplace no) (effects (font (size 1.27 1.27))))
  (pin "1"))
 (symbol
  (lib_id "power:GND")
  (at 125.73 128.27 0)
  (unit 1)
  (body_style 1)
  (exclude_from_sim no)
  (in_bom yes)
  (on_board yes)
  (in_pos_files yes)
  (dnp no)
  (property "Reference" "#PWR084" (at 125.73 134.62 0) (hide yes) (show_name no) (do_not_autoplace no) (effects (font (size 1.27 1.27))))
  (property "Value" "GND" (at 123.19 131.318 90) (hide yes) (show_name no) (do_not_autoplace no) (effects (font (size 1.27 1.27)) (justify left)))
  (property "Footprint" "" (at 125.73 128.27 0) (hide yes) (show_name no) (do_not_autoplace no) (effects (font (size 1.27 1.27))))
  (property "Datasheet" "" (at 125.73 128.27 0) (hide yes) (show_name no) (do_not_autoplace no) (effects (font (size 1.27 1.27))))
  (property "Description" "Power symbol creates a global label with name \"GND\" , ground" (at 125.73 128.27 0) (hide yes) (show_name no) (do_not_autoplace no) (effects (font (size 1.27 1.27))))
  (pin "1"))
 (symbol
  (lib_id "power:GND")
  (at 240.03 100.33 0)
  (unit 1)
  (body_style 1)
  (exclude_from_sim no)
  (in_bom yes)
  (on_board yes)
  (in_pos_files yes)
  (dnp no)
  (property "Reference" "#PWR0102" (at 240.03 106.68 0) (hide yes) (show_name no) (do_not_autoplace no) (effects (font (size 1.27 1.27))))
  (property "Value" "GND" (at 237.49 103.378 90) (hide yes) (show_name no) (do_not_autoplace no) (effects (font (size 1.27 1.27)) (justify left)))
  (property "Footprint" "" (at 240.03 100.33 0) (hide yes) (show_name no) (do_not_autoplace no) (effects (font (size 1.27 1.27))))
  (property "Datasheet" "" (at 240.03 100.33 0) (hide yes) (show_name no) (do_not_autoplace no) (effects (font (size 1.27 1.27))))
  (property "Description" "Power symbol creates a global label with name \"GND\" , ground" (at 240.03 100.33 0) (hide yes) (show_name no) (do_not_autoplace no) (effects (font (size 1.27 1.27))))
  (pin "1"))
 (symbol
  (lib_id "power:GND")
  (at 181.61 73.66 0)
  (unit 1)
  (body_style 1)
  (exclude_from_sim no)
  (in_bom yes)
  (on_board yes)
  (in_pos_files yes)
  (dnp no)
  (fields_autoplaced yes)
  (property "Reference" "#PWR099" (at 181.61 80.01 0) (hide yes) (show_name no) (do_not_autoplace no) (effects (font (size 1.27 1.27))))
  (property "Value" "GND" (at 181.61 78.74 0) (hide yes) (show_name no) (do_not_autoplace no) (effects (font (size 1.27 1.27))))
  (property "Footprint" "" (at 181.61 73.66 0) (hide yes) (show_name no) (do_not_autoplace no) (effects (font (size 1.27 1.27))))
  (property "Datasheet" "" (at 181.61 73.66 0) (hide yes) (show_name no) (do_not_autoplace no) (effects (font (size 1.27 1.27))))
  (property "Description" "Power symbol creates a global label with name \"GND\" , ground" (at 181.61 73.66 0) (hide yes) (show_name no) (do_not_autoplace no) (effects (font (size 1.27 1.27))))
  (pin "1"))
 (symbol
  (lib_id "Personal_Projects:CAN_MCP2518FDT-H_SL")
  (at 106.68 87.63 0)
  (unit 1)
  (body_style 1)
  (exclude_from_sim no)
  (in_bom yes)
  (on_board yes)
  (in_pos_files yes)
  (dnp no)
  (property "Reference" "IC2" (at 143.002 76.962 0) (show_name no) (do_not_autoplace no) (effects (font (size 1.27 1.27))))
  (property "Value" "XINLUDA XLP2518FDT/ESL" (at 154.178 79.248 0) (show_name no) (do_not_autoplace no) (effects (font (size 1.27 1.27))))
  (property "Footprint" "Personal_Project:CAN_MCP2518FDT-H_SL" (at 125.095 81.28 0) (hide yes) (show_name no) (do_not_autoplace no) (effects (font (size 1.27 1.27))))
  (property "Datasheet" "https://datasheet.datasheetarchive.com/originals/distributors/Datasheets_SAMA/744760637e861ab0ee43f380fa65a694.pdf" (at 153.67 282.55 0) (hide yes) (show_name no) (do_not_autoplace no) (effects (font (size 1.27 1.27)) (justify left top)))
  (property "Description" "CAN Interface IC Stand-alone Low Power CAN FD Controller w/SPI Interface Grade0" (at 106.68 120.142 0) (hide yes) (show_name no) (do_not_autoplace no) (effects (font (size 1.27 1.27))))
  (property "Height" "1.75" (at 153.67 482.55 0) (hide yes) (show_name no) (do_not_autoplace no) (effects (font (size 1.27 1.27)) (justify left top)))
  (property "Mouser Part Number" "579-MCP2518FDT-H/SL" (at 153.67 582.55 0) (hide yes) (show_name no) (do_not_autoplace no) (effects (font (size 1.27 1.27)) (justify left top)))
  (property "Mouser Price/Stock" "https://www.mouser.co.uk/ProductDetail/Microchip-Technology/MCP2518FDT-H-SL?qs=T3oQrply3y91PFfynJbKYg%3D%3D" (at 153.67 682.55 0) (hide yes) (show_name no) (do_not_autoplace no) (effects (font (size 1.27 1.27)) (justify left top)))
  (property "Manufacturer_Name" "Microchip" (at 153.67 782.55 0) (hide yes) (show_name no) (do_not_autoplace no) (effects (font (size 1.27 1.27)) (justify left top)))
  (property "Manufacturer_Part_Number" "MCP2518FDT-H/SL" (at 153.67 882.55 0) (hide yes) (show_name no) (do_not_autoplace no) (effects (font (size 1.27 1.27)) (justify left top)))
  (pin "12")
  (pin "11")
  (pin "4")
  (pin "5")
  (pin "1")
  (pin "2")
  (pin "3")
  (pin "6")
  (pin "7")
  (pin "8")
  (pin "9")
  (pin "13")
  (pin "10")
  (pin "14"))
 (symbol
  (lib_id "Device:C")
  (at 181.61 69.85 0)
  (mirror y)
  (unit 1)
  (body_style 1)
  (exclude_from_sim no)
  (in_bom yes)
  (on_board yes)
  (in_pos_files yes)
  (dnp no)
  (property "Reference" "C17" (at 185.928 67.31 0) (show_name no) (do_not_autoplace no) (effects (font (size 1.27 1.27)) (justify left)))
  (property "Value" "100n" (at 187.198 72.39 0) (show_name no) (do_not_autoplace no) (effects (font (size 1.27 1.27)) (justify left)))
  (property "Footprint" "Capacitor_SMD:C_0603_1608Metric" (at 180.6448 73.66 0) (hide yes) (show_name no) (do_not_autoplace no) (effects (font (size 1.27 1.27))))
  (property "Datasheet" "" (at 181.61 69.85 0) (hide yes) (show_name no) (do_not_autoplace no) (effects (font (size 1.27 1.27))))
  (property "Description" "Unpolarized capacitor" (at 181.61 69.85 0) (hide yes) (show_name no) (do_not_autoplace no) (effects (font (size 1.27 1.27))))
  (pin "2")
  (pin "1"))
 (symbol
  (lib_id "Device:R")
  (at 209.55 92.71 0)
  (unit 1)
  (body_style 1)
  (exclude_from_sim no)
  (in_bom yes)
  (on_board yes)
  (in_pos_files yes)
  (dnp no)
  (property "Reference" "R3" (at 211.328 89.662 0) (show_name no) (do_not_autoplace no) (effects (font (size 1.27 1.27)) (justify left)))
  (property "Value" "120R" (at 210.566 96.774 0) (show_name no) (do_not_autoplace no) (effects (font (size 1.27 1.27)) (justify left)))
  (property "Footprint" "Resistor_SMD:R_0603_1608Metric" (at 207.772 92.71 90) (hide yes) (show_name no) (do_not_autoplace no) (effects (font (size 1.27 1.27))))
  (property "Datasheet" "" (at 209.55 92.71 0) (hide yes) (show_name no) (do_not_autoplace no) (effects (font (size 1.27 1.27))))
  (property "Description" "Resistor" (at 209.55 92.71 0) (hide yes) (show_name no) (do_not_autoplace no) (effects (font (size 1.27 1.27))))
  (pin "2")
  (pin "1"))
 (symbol
  (lib_id "power:GND")
  (at 170.18 121.92 0)
  (unit 1)
  (body_style 1)
  (exclude_from_sim no)
  (in_bom yes)
  (on_board yes)
  (in_pos_files yes)
  (dnp no)
  (property "Reference" "#PWR03" (at 170.18 128.27 0) (hide yes) (show_name no) (do_not_autoplace no) (effects (font (size 1.27 1.27))))
  (property "Value" "GND" (at 167.64 124.968 90) (hide yes) (show_name no) (do_not_autoplace no) (effects (font (size 1.27 1.27)) (justify left)))
  (property "Footprint" "" (at 170.18 121.92 0) (hide yes) (show_name no) (do_not_autoplace no) (effects (font (size 1.27 1.27))))
  (property "Datasheet" "" (at 170.18 121.92 0) (hide yes) (show_name no) (do_not_autoplace no) (effects (font (size 1.27 1.27))))
  (property "Description" "Power symbol creates a global label with name \"GND\" , ground" (at 170.18 121.92 0) (hide yes) (show_name no) (do_not_autoplace no) (effects (font (size 1.27 1.27))))
  (pin "1"))
 (symbol
  (lib_id "Personal_Projects:Crystal_ABM10W-40.0000MHZ-8-B1U-T3")
  (at 154.94 111.76 90)
  (unit 1)
  (body_style 1)
  (exclude_from_sim no)
  (in_bom yes)
  (on_board yes)
  (in_pos_files yes)
  (dnp no)
  (property "Reference" "Y1" (at 151.13 104.648 90) (show_name no) (do_not_autoplace no) (effects (font (size 1.524 1.524))))
  (property "Value" "Crystal_ABM8G-40.000MHZ-18-D2Y-T" (at 171.45 128.778 90) (show_name no) (do_not_autoplace no) (effects (font (size 1.524 1.524))))
  (property "Footprint" "Crystal:Crystal_SMD_Abracon_ABM8G-4Pin_3.2x2.5mm" (at 154.94 111.76 0) (hide yes) (show_name no) (do_not_autoplace no) (effects (font (size 1.27 1.27)
    (italic yes))))
  (property "Datasheet" "ABM10W-40.0000MHZ-8-B1U-T3" (at 154.94 111.76 0) (hide yes) (show_name no) (do_not_autoplace no) (effects (font (size 1.27 1.27)
    (italic yes))))
  (property "Description" "" (at 154.94 111.76 0) (hide yes) (show_name no) (do_not_autoplace no) (effects (font (size 1.27 1.27))))
  (pin "4")
  (pin "3")
  (pin "2")
  (pin "1"))
 (symbol
  (lib_id "power:GND")
  (at 198.12 69.85 0)
  (unit 1)
  (body_style 1)
  (exclude_from_sim no)
  (in_bom yes)
  (on_board yes)
  (in_pos_files yes)
  (dnp no)
  (fields_autoplaced yes)
  (property "Reference" "#PWR0101" (at 198.12 76.2 0) (hide yes) (show_name no) (do_not_autoplace no) (effects (font (size 1.27 1.27))))
  (property "Value" "GND" (at 198.12 74.93 0) (hide yes) (show_name no) (do_not_autoplace no) (effects (font (size 1.27 1.27))))
  (property "Footprint" "" (at 198.12 69.85 0) (hide yes) (show_name no) (do_not_autoplace no) (effects (font (size 1.27 1.27))))
  (property "Datasheet" "" (at 198.12 69.85 0) (hide yes) (show_name no) (do_not_autoplace no) (effects (font (size 1.27 1.27))))
  (property "Description" "Power symbol creates a global label with name \"GND\" , ground" (at 198.12 69.85 0) (hide yes) (show_name no) (do_not_autoplace no) (effects (font (size 1.27 1.27))))
  (pin "1")))
